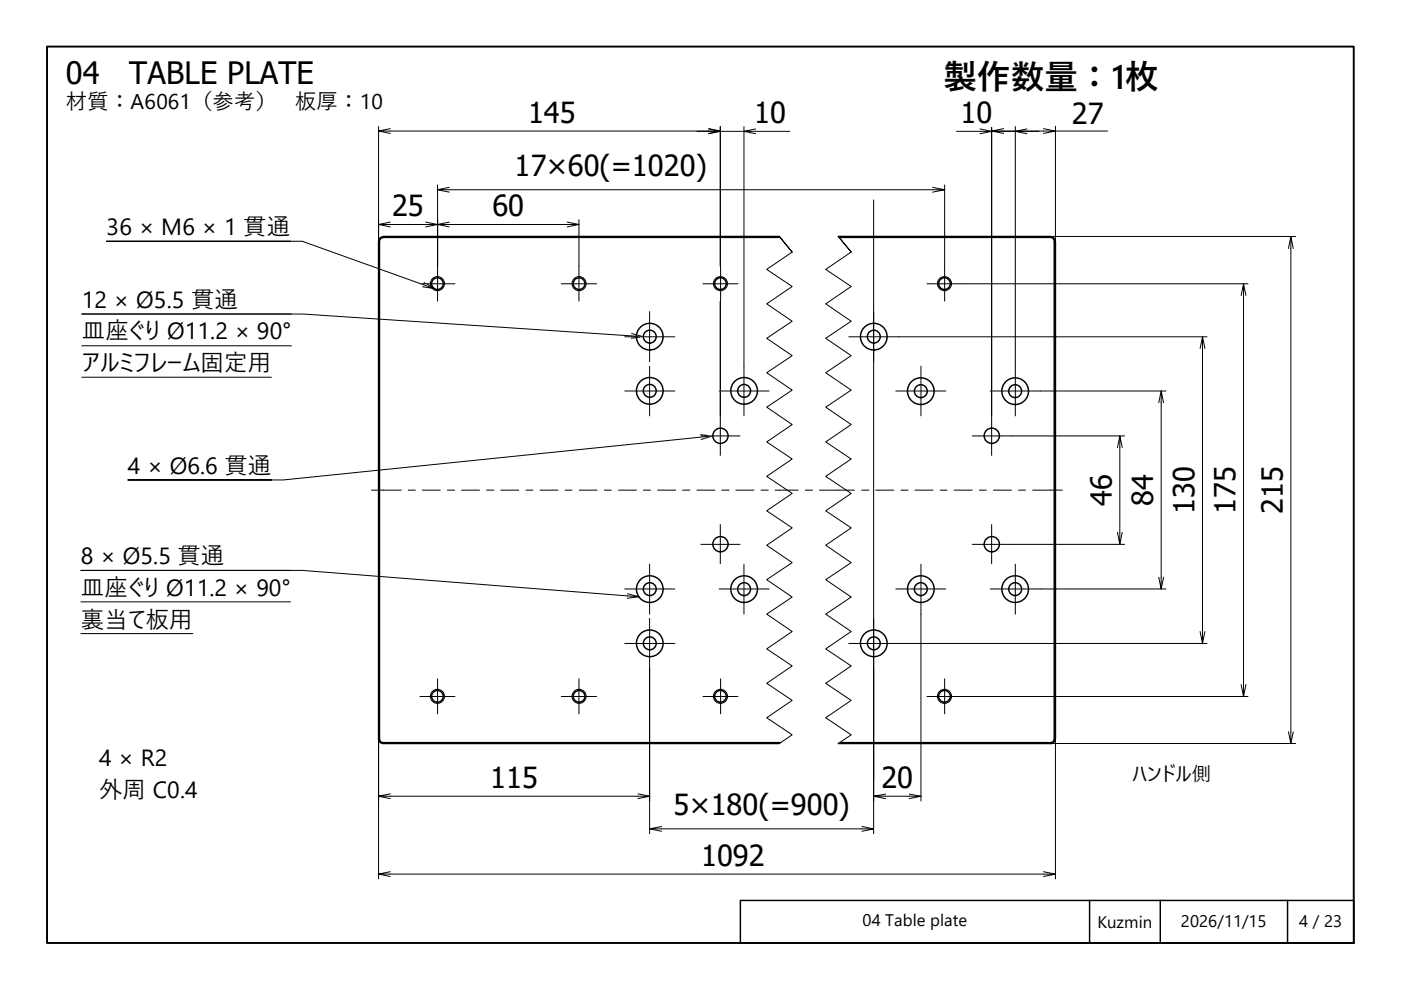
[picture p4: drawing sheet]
<svg xmlns="http://www.w3.org/2000/svg" width="297mm" height="210mm" viewBox="0 0 297 210" stroke-linecap="round" stroke-linejoin="round" font-family="sans-serif">
<!-- layer: Break Line (JIS) -->
<path d="M168 53.4l-2.8-3.3 2.8 3.3-5.4 3.7 5.4 3.6-5.4 3.7 5.4 3.7-5.4 3.6 5.4 3.7-5.4 3.6 5.4 3.7-5.4 3.6 5.4 3.7-5.4 3.7 5.4 3.6-5.4 3.7 5.4 3.6-5.4 3.7 5.4 3.6-5.4 3.7 5.4 3.7-5.4 3.6 5.4 3.7-5.4 3.6 5.4 3.7-5.4 3.7 5.4 3.6-5.4 3.7 5.4 3.6-5.4 3.7 5.4 3.6-2.8 1.8M180.5 53.4l-2.8-3.3 2.8 3.3-5.4 3.7 5.4 3.6-5.4 3.7 5.4 3.7-5.4 3.6 5.4 3.7-5.4 3.6 5.4 3.7-5.4 3.6 5.4 3.7-5.4 3.7 5.4 3.6-5.4 3.7 5.4 3.6-5.4 3.7 5.4 3.6-5.4 3.7 5.4 3.7-5.4 3.6 5.4 3.7-5.4 3.6 5.4 3.7-5.4 3.7 5.4 3.6-5.4 3.7 5.4 3.6-5.4 3.7 5.4 3.6-2.8 1.8" fill="none" stroke="#000" stroke-width=".21"/>
<!-- layer: Visible (ISO) -->
<g fill="none" stroke="#000" stroke-width=".31">
<path d="M80.3 51.2v105.4M80.5 51.2v105.4M81.2 50.2a.98 .98 0 0 0-.9 1M81.2 50.4a.79 .79 0 0 0-.7 .8M81.3 50.1h83.9M81.3 50.3h84.1M177.7 50.1h45.1M177.9 50.3h44.9M222.7 50.2a.98 .98 0 0 1 1 1M222.7 50.3a.79 .79 0 0 1 .8 .8M223.5 51.2v105.4M223.8 51.2v105.4"/>
<path d="M80.3 156.7a.98 .98 0 0 0 .9 .9h84M80.5 156.7a.79 .79 0 0 0 .7 .8h84.3M177.7 157.6h45.1M178.1 157.5h44.7M223.5 156.7a.79 .79 0 0 1-.8 .8M223.7 156.7a.98 .98 0 0 1-1 .9"/>
<circle cx="92.7" cy="60.1" r="1.24"/>
<circle cx="122.8" cy="60.1" r="1.24"/>
<circle cx="137.8" cy="71.4" r="1.37"/>
<circle cx="137.8" cy="71.4" r="2.83"/>
<circle cx="152.7" cy="60.1" r="1.24"/>
<circle cx="185.3" cy="71.4" r="1.37"/>
<circle cx="185.3" cy="71.4" r="2.83"/>
<circle cx="200.2" cy="60.1" r="1.24"/>
<circle cx="137.8" cy="82.9" r="1.37"/>
<circle cx="137.8" cy="82.9" r="2.83"/>
<circle cx="152.7" cy="92.4" r="1.62"/>
<circle cx="157.8" cy="82.9" r="1.37"/>
<circle cx="157.8" cy="82.9" r="2.83"/>
<circle cx="195.2" cy="82.9" r="1.37"/>
<circle cx="195.2" cy="82.9" r="2.83"/>
<circle cx="210.3" cy="92.4" r="1.62"/>
<circle cx="215.2" cy="82.9" r="1.37"/>
<circle cx="215.2" cy="82.9" r="2.83"/>
<circle cx="152.7" cy="115.4" r="1.62"/>
<circle cx="210.3" cy="115.4" r="1.62"/>
<circle cx="137.8" cy="124.9" r="1.37"/>
<circle cx="137.8" cy="136.4" r="1.37"/>
<circle cx="137.8" cy="124.9" r="2.83"/>
<circle cx="137.8" cy="136.4" r="2.83"/>
<circle cx="157.8" cy="124.9" r="1.37"/>
<circle cx="157.8" cy="124.9" r="2.83"/>
<circle cx="185.3" cy="136.4" r="1.37"/>
<circle cx="185.3" cy="136.4" r="2.83"/>
<circle cx="195.2" cy="124.9" r="1.37"/>
<circle cx="195.2" cy="124.9" r="2.83"/>
<circle cx="215.2" cy="124.9" r="1.37"/>
<circle cx="215.2" cy="124.9" r="2.83"/>
<circle cx="92.7" cy="147.6" r="1.24"/>
<circle cx="122.8" cy="147.6" r="1.24"/>
<circle cx="152.7" cy="147.6" r="1.24"/>
<circle cx="200.2" cy="147.6" r="1.24"/>
</g>
<!-- layer: Visible Narrow (ISO) -->
<g fill="none" stroke="#000" stroke-width=".22">
<circle cx="92.7" cy="60.1" r="1.49"/>
<circle cx="122.8" cy="60.1" r="1.49"/>
<circle cx="152.7" cy="60.1" r="1.49"/>
<circle cx="200.2" cy="60.1" r="1.49"/>
<circle cx="92.7" cy="147.6" r="1.49"/>
<circle cx="122.8" cy="147.6" r="1.49"/>
<circle cx="152.7" cy="147.6" r="1.49"/>
<circle cx="200.2" cy="147.6" r="1.49"/>
</g>
<!-- layer: Sketch Geometry (ISO) -->
<path d="M185.2 42.4v123" fill="none" stroke="#000" stroke-width=".21"/>
<!-- layer: Border (ISO) -->
<path d="M10 9.9h277v190h-277z" fill="none" stroke="#000" stroke-width=".41"/>
<!-- layer: Title (ISO) -->
<path d="M157 190.9h130v9h-130zM231 190.9v9M246 190.9v9M273 190.9v9" fill="none" stroke="#000" stroke-width=".31"/>
<!-- layer: Centerline (ISO) -->
<g fill="none" stroke="#000" stroke-width=".21">
<path d="M78.7 103.9h6.4M86.6 103.9h1.5M89.5 103.9h3.8M94.9 103.9h1.5M97.9 103.9h3.8M103.2 103.9h1.5M106.2 103.9h3.8M111.5 103.9h1.5M114.5 103.9h3.8M119.8 103.9h1.5M122.8 103.9h3.8M128.1 103.9h1.5"/>
<path d="M131.1 103.9h3.8M136.4 103.9h1.5M139.4 103.9h3.9M144.7 103.9h1.5M147.8 103.9h3.8M153 103.9h1.6M156 103.9h3.8M161.4 103.9h1.5M164.3 103.9h4.9M170.8 103.9h1.5M173.7 103.9h7.5M182.7 103.9h1.5"/>
<path d="M185.7 103.9h3.8M191 103.9h1.5M194 103.9h3.8M199.3 103.9h1.5M202.3 103.9h3.8M207.6 103.9h1.5M210.6 103.9h3.8M216 103.9h1.4M218.9 103.9h6.3"/>
</g>
<!-- layer: Center Mark (ISO) -->
<g fill="none" stroke="#000" stroke-width=".21">
<path d="M92.8 56.4v7.5M122.7 56.4v7.5M152.8 56.4v7.5M200.3 56.4v7.5M89 60.2h7.5M119 60.2h7.5M132.5 71.4h10.6M137.7 77.6v10.6M137.7 66.1v10.6M149 60.2h7.5M157.7 77.6v10.6M180 71.4h10.6"/>
<path d="M185.2 66.1v10.6M195.3 77.6v10.6M196.5 60.2h7.5M215.3 77.6v10.6M132.5 82.9h10.6M148.6 92.4h8.3M152.5 82.9h10.6M152.7 88.2v8.4M189.9 82.9h10.6M206.1 92.4h8.3M209.9 82.9h10.6M210.2 88.2v8.4"/>
<path d="M137.7 119.6v10.6M148.6 115.4h8.3M152.7 111.2v8.3M157.7 119.6v10.6M195.3 119.6v10.6M206.1 115.4h8.3M210.2 111.2v8.3M215.3 119.6v10.6M132.5 124.9h10.6M132.5 136.4h10.6M137.7 131.1v10.6M152.5 124.9h10.6"/>
<path d="M180 136.4h10.6M185.2 131.1v10.6M189.9 124.9h10.6M209.9 124.9h10.6M89 147.7h7.5M92.8 143.9v7.5M119 147.7h7.5M122.7 143.9v7.5M149 147.7h7.5M152.8 143.9v7.5M196.5 147.7h7.5M200.3 143.9v7.5"/>
</g>
<!-- layer: Dimension (ISO) -->
<g fill="none" stroke="#000" stroke-width=".21">
<path d="M80.3 26.8v24.4M80.3 27.8l2.4 .5M82.7 27.3l-2.4 .5h72.4l-2.5 .5M92.8 39.2v17.2M95.2 39.7l-2.4 .5h107.5l-2.6 .5M147.8 27.8h4.9l-2.5 .6M150.2 27.3l2.5 .5h5l2.5 .6M150.2 27.3l2.5 .5M152.7 26.8v29.6M157.7 26.8v50.8M160.2 27.3l-2.5 .5h9.7M197.7 39.7l2.6 .5"/>
<path d="M200.3 39.2v17.2M202.8 27.8h7.4l-2.4 .6M207.8 27.3l2.4 .5h5.1l2.4 .6M210.2 27.8l2.6 .5M210.2 27v55.8M212.8 27.3l-2.6 .5h13.6l-2.6 .5M215.3 26.8v50.8M217.7 27.3l-2.4 .5h5M221.2 27.3l2.6 .5h11M223.8 26.8v24.4M80.3 47.6l2.4 .5M82.7 47.1l-2.4 .5h12.5l-2.6 .5"/>
<path d="M90.2 47.1l5 1M92.8 40.2l2.4 .5M95.2 47.1l-2.4 .5h29.9l-2.4 .5M120.3 47.1l2.4 .5M122.7 46.6v9.8M222.8 50.1h51.9M273.7 50.1l-.5 2.6M274.2 52.7l-.5-2.6v107.5l-.5-2.4M152.7 63.9v18.9M190.6 71.4h65.3M204 60.2h60.6M255 71.4l-.6 2.5"/>
<path d="M255.5 73.9l-.5-2.5v65l-.6-2.5M263.7 60.2l-.6 2.4M264.2 62.6l-.5-2.4v87.5l-.6-2.6M152.7 83v5.2M210.2 83v5.2M214.4 92.4h24M220.5 82.9h26.7M237.4 92.4l-.5 2.5M237.9 94.9l-.5-2.5v23l-.5-2.5M246.2 82.9l-.5 2.5M246.7 85.4l-.5-2.5v42l-.5-2.5M214.4 115.4h24"/>
<path d="M237.9 112.9l-.5 2.5M190.6 136.4h65.3M195.3 130.2v39.6M220.5 124.9h26.7M246.7 122.4l-.5 2.5M255.5 133.9l-.5 2.5M80.3 156.6v29.7M137.7 141.7v35.1M185.2 141.7v35.1M204 147.7h60.6M222.8 157.6h51.9M223.8 156.6v29.7"/>
<path d="M264.2 145.1l-.5 2.6M274.2 155.2l-.5 2.4M80.3 168.8l2.4 .5M82.7 168.3l-2.4 .5h57.4l-2.4 .5M135.3 168.3l2.4 .5M137.7 175.7l2.6 .5M140.3 175.2l-2.6 .5h47.5l-2.4 .5M182.8 175.2l2.4 .5M185.2 168.8l2.6 .5M187.8 168.4l-2.6 .4h10.1l-2.5 .5M192.8 168.4l2.5 .4M80.3 185.3l2.4 .5"/>
<path d="M82.7 184.8l-2.4 .5h143.5l-2.6 .5M221.2 184.8l2.6 .5"/>
</g>
<!-- layer: Symbol (ISO) -->
<g fill="none" stroke="#000" stroke-width=".21">
<path d="M61.6 51.2h-39h41.5l24.9 8.9M89.9 59.9l.3 .1M17.3 73.3h44.5M17.3 80h40.2M61.8 66.6h-44.5h47l70.6 4.7M89.5 60.2l2.6 1-2.5-.4M90.6 60.2l1.5 1M133.9 70.7l2.1 .6M135.6 71.5l-1.7 .2M148.5 92.2l1.4 .1M150.2 92.5l-90.1 9.3h-33h30.5M150.8 92.5l-2.1 .7"/>
<path d="M17.1 127.6h44.5M17.1 134.3h23.8M61.6 120.9h-44.5h47l71.4 5.6-2.5 .3M133 125.9l2.5 .6"/>
</g>
<text font-size="7.1" x="200" y="18.9">製作数量：1枚</text>
<g font-size="6.5">
<text x="14" y="17.8">04</text>
<text x="27.4" y="17.8">TABLE PLATE</text>
</g>
<g font-size="6.2">
<text x="112" y="26.1">145</text>
<text x="159.9" y="26.1">10</text>
<text x="203.6" y="26.1">10</text>
<text x="227.3" y="26.2">27</text>
<text x="109.1" y="37.4">17×60(=1020)</text>
<text x="83.1" y="45.9">25</text>
<text x="104.4" y="45.9">60</text>
<text x="235.7" y="107.3" transform="rotate(-90 235.7 107.3)">46</text>
<text x="244.5" y="107.3" transform="rotate(-90 244.5 107.3)">84</text>
<text x="253.2" y="108.9" transform="rotate(-90 253.2 108.9)">130</text>
<text x="261.9" y="108.9" transform="rotate(-90 261.9 108.9)">175</text>
<text x="272" y="108.9" transform="rotate(-90 272 108.9)">215</text>
<text x="103.9" y="167.1">115</text>
<text x="186.9" y="167.2">20</text>
<text x="142.8" y="172.9">5×180(=900)</text>
<text x="148.7" y="183.7">1092</text>
</g>
<g font-size="5">
<text x="22.6" y="49.9">36 × M6 × 1 貫通</text>
<text x="17.3" y="65.3">12 × Ø5.5 貫通</text>
<text x="17.3" y="72">皿座ぐり Ø11.2 × 90°</text>
<text x="17.3" y="78.7">アルミフレーム固定用</text>
<text x="27.1" y="100.4">4 × Ø6.6 貫通</text>
<text x="17.1" y="119.6">8 × Ø5.5 貫通</text>
<text x="17.1" y="126.3">皿座ぐり Ø11.2 × 90°</text>
<text x="17.1" y="133.1">裏当て板用</text>
<text x="21" y="162.5">4 × R2</text>
<text x="21" y="169.2">外周 C0.4</text>
</g>
<g font-size="4.5">
<text x="14" y="23.1">材質：A6061（参考）</text>
<text x="62.5" y="23.1">板厚：10</text>
</g>
<text font-size="4.1" x="240" y="165.5">ハンドル側</text>
<g font-size="3.6">
<text x="182.9" y="196.3">04 Table plate</text>
<text x="232.7" y="196.7">Kuzmin</text>
<text x="250.4" y="196.5">2026/11/15</text>
<text x="275.5" y="196.4">4 / 23</text>
</g>
</svg>
